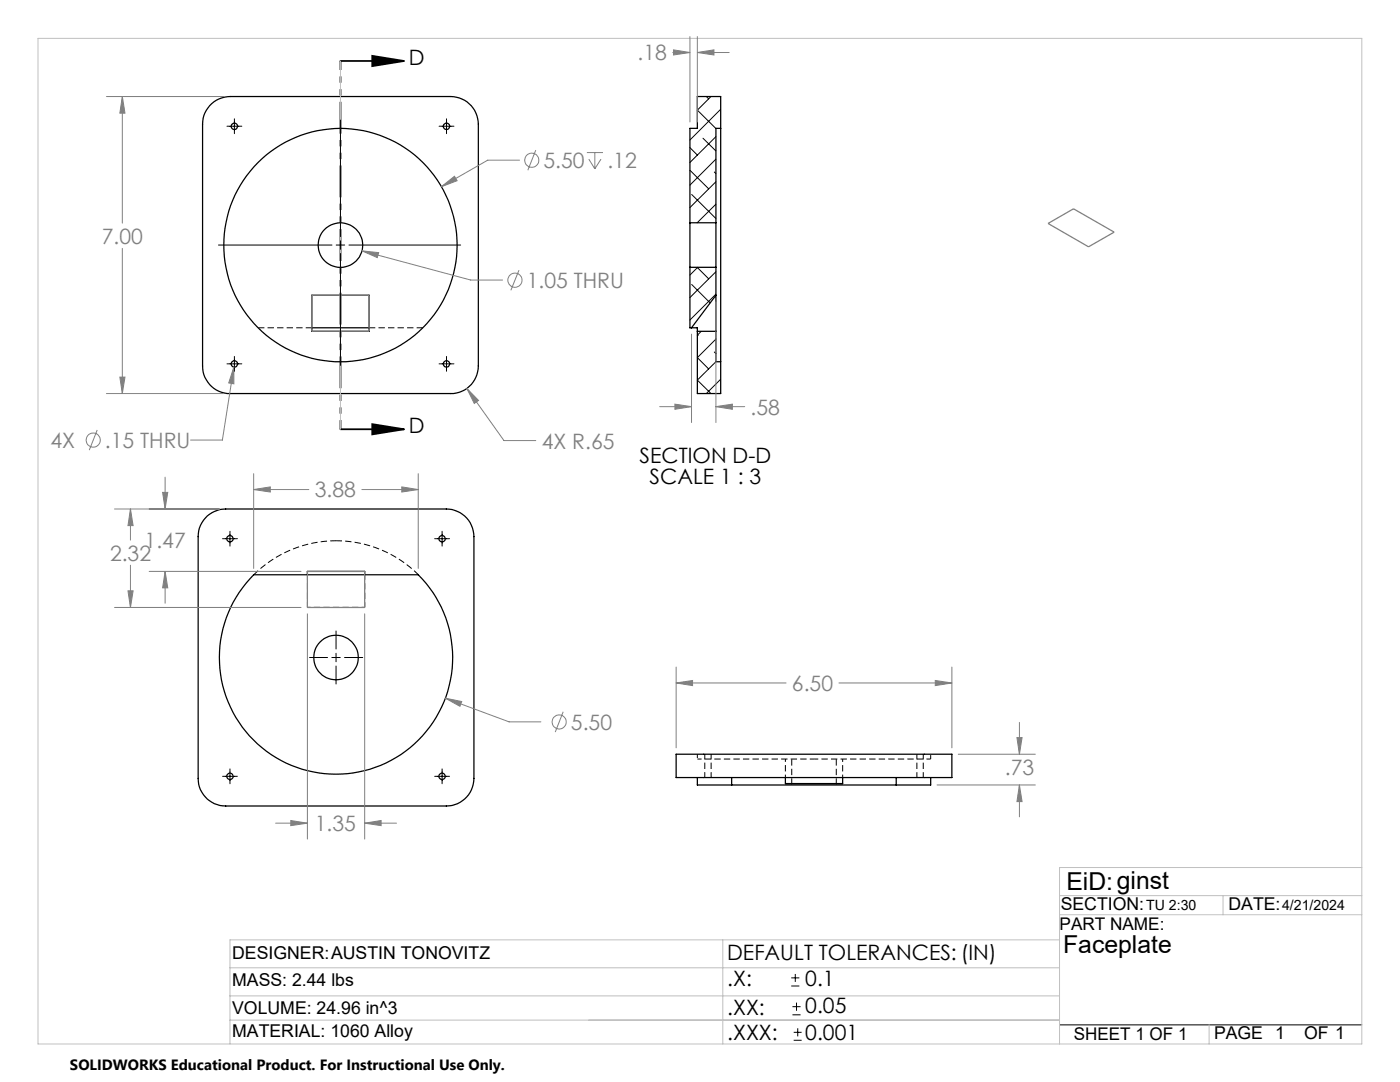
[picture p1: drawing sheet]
<svg xmlns="http://www.w3.org/2000/svg" width="279mm" height="216mm" viewBox="0 0 279 216" stroke-linecap="round" stroke-linejoin="round" font-family="sans-serif">
<path d="M62.2 65.4h-10.7M84.4 65.4h-10.7M158 151.5v5.1M166.9 156.6v-5.1" fill="none" stroke="#000" stroke-width=".2" stroke-dasharray="1.3 .6" stroke-linecap="butt"/>
<g fill="none" stroke="#000" stroke-width=".25">
<path d="M42.2 20.7l1.5-.9 1.1-.4 1.1-.1h44.1a5.6 5.6 0 0 1 5.5 5.5v48.2a5.5 5.5 0 0 1-5.5 5.5h-44.1a5.5 5.5 0 0 1-5.5-5.5v-48.2a5.4 5.4 0 0 1 1.8-4.1zM143.8 25.6v46.6M143.8 25.6v-6.3h-4.6v6.3h-1.5v18.8M143.8 25.6h-.9v18.8M62.2 58.9h11.5v7.2h-11.5zM137.7 44.4v8.9M137.7 53.3v12.1h1.5v13.1h4.6v-6.3M137.7 44.4h5.2M137.7 53.3h5.2M142.9 44.4v8.9M142.9 53.3v18.9h.9M142.9 58.9l-4.9 6.5"/>
<path d="M62.2 65.4h11.5M139.2 66.1h3.7M41.3 103l1.5-.9 1.1-.4 1.1-.1h44.1a5.5 5.5 0 0 1 5.5 5.5v48.2a5.5 5.5 0 0 1-5.5 5.5h-44.1a5.5 5.5 0 0 1-5.5-5.5v-48.2a5.5 5.5 0 0 1 1.8-4.1zM50.6 114.7h32.9a23.3 23.3 0 0 1 0 32.9 23.3 23.3 0 0 1-32.9 0 23.3 23.3 0 0 1 0-32.9zM61.3 114.7v-.7h11.5v.7M134.9 150.5h55.1v4.7h-55.1zM139.2 155.2v1.4h6.8M146 155.2v1.4M146 156.6h32.9M156.7 155.2v1.2h11.5v-1.2M178.9 155.2v1.4M185.7 155.2v1.4h-6.8"/>
<circle cx="46.8" cy="25.2" r=".63"/>
<circle cx="89.1" cy="25.2" r=".63"/>
<circle cx="67.9" cy="48.9" r="4.4"/>
<circle cx="67.9" cy="48.9" r="23.3"/>
<circle cx="46.8" cy="72.6" r=".63"/>
<circle cx="89.1" cy="72.6" r=".63"/>
<circle cx="45.9" cy="107.5" r=".63"/>
<circle cx="88.2" cy="107.5" r=".63"/>
<circle cx="67.1" cy="131.2" r="4.4"/>
<circle cx="45.9" cy="154.9" r=".63"/>
<circle cx="88.2" cy="154.9" r=".63"/>
</g>
<g fill="none" stroke="#000" stroke-width=".2">
<path d="M141 19.3l.4 .4M141.9 19.3l-2.7 2.7 3.7 3.6M45.3 25.2h3M46.8 23.7v3M67.9 24v23.2M87.6 25.2h3M89.1 23.7v3M137.7 34l3.7 3.7M137.7 29.5l1.5 1.4M138 38.8l4.9 4.8M140.3 27.6l2.6 2.5M142.6 34.3l.3 .3"/>
<path d="M142.9 27.3l-5.2 5.1M142.9 31.7l-5.2 5.2M142.9 36.3l-5.2 5.1M143.8 21.8l-6.1 6.1M43.6 48.9h22.7M67.1 48.9h1.7M67.9 48v1.7M67.9 50.6v22.3M69.6 48.9h22.3M138 56.8l3.7 3.6M139.1 53.3l2.3 2.3M139.2 53.3l-1.5 1.6"/>
<path d="M142.9 40.7l-3.8 3.7M142.9 54.2l-5.2 5.2M142.9 58.7l-5.2 5.2M45.3 72.6h3M46.8 71.1v3M87.6 72.6h3M89.1 71.1v3M137.7 65.4h.1M139.2 66.9h.1M139.9 66.1l-.7 .8M142.6 70.2l.3 .4M142.9 67.7l-3.7 3.7 2.2 2.2"/>
<path d="M142.9 72.2l-3.7 3.6 2.7 2.7M143.8 75.7l-2.8 2.8M44.4 107.5h3M45.9 106v3M86.7 107.5h3M88.2 106v3M61.8 131.2h3.6M66.2 131.2h1.7M67.1 125.9v3.6M67.1 130.4v1.6M67.1 132.9v3.6M68.8 131.2h3.6"/>
<path d="M44.4 154.9h3M45.9 153.4v3M86.7 154.9h3M88.2 153.4v3M157.9 196.7h1.6M157.9 195.1h1.6M158.7 194.3v1.6M158.2 202.5h1.6M158.2 200.9h1.6M158.4 207.6h1.6M158.4 206h1.6M159 200.1v1.6"/>
<path d="M159.2 205.2v1.6M211.5 204.5h60.3"/>
</g>
<path d="M139.2 151.5h23.3M162.5 151.5h23.2" fill="none" stroke="#000" stroke-width=".2" stroke-dasharray="1.3 .6" stroke-dashoffset=".4" stroke-linecap="butt"/>
<path d="M156.7 151.5v3.6M168.2 151.5v3.6" fill="none" stroke="#000" stroke-width=".2" stroke-dasharray="1.3 .6" stroke-dashoffset=".7" stroke-linecap="butt"/>
<path d="M61.4 114.7v6.5M72.8 114.7v6.5M140.7 150.5v4.6M141.9 155.1v-4.6M183 150.5v4.6M184.3 155.1v-4.6" fill="none" stroke="#000" stroke-width=".2" stroke-dasharray="1.3 .6" stroke-dashoffset=".2" stroke-linecap="butt"/>
<path d="M139.2 150.5v1M185.7 151.5v-1" fill="none" stroke="#000" stroke-width=".2" stroke-dasharray="1.3 .6" stroke-dashoffset=".5" stroke-linecap="butt"/>
<path d="M61.4 121.2h11.4" fill="none" stroke="#000" stroke-width=".2" stroke-dasharray="1.3 .6" stroke-dashoffset=".6" stroke-linecap="butt"/>
<path d="M50.7 114.7a23.3 23.3 0 0 1 16.4-6.8M67.1 107.9a23.3 23.3 0 0 1 16.4 6.8" fill="none" stroke="#000" stroke-width=".2" stroke-dasharray="1.3 .6" stroke-dashoffset=".1" stroke-linecap="butt"/>
<g fill="none" stroke="#808080" stroke-width=".2">
<path d="M21.2 19.3h23.5M24.4 19.3l.5 3.3h-1zM24.4 19.3v25.2M134.3 10.5h3.4M134.4 9.9l3.3 .6-3.3 .5zM137.7 7.3v17M139.2 10.5l3.3-.6v1.1zM139.2 7.3v17M139.2 10.5h6.3M88.1 37.3l2.6-2.1 .5 .9zM103.7 32h-6.4l-9.2 5.3M106.9 30l-1.6 4"/>
<path d="M117.1 30.4h3.2M117.5 31.7l1.2 2M118.7 30.4v3.3M119.9 31.7l-1.2 2M24.4 49.6v28.9M72.2 50.1l3.4 .3-.3 1zM72.2 50.1l21.7 5.8h6.4M103.6 53.9l-1.6 4M21.2 78.5h23.5M23.9 75.2h1l-.5 3.3zM46.7 73.2v3.4l-1.1-.2zM46.7 73.2l-2.3 14.6h-6.4"/>
<path d="M93.2 77.5l2.3 2.4-.8 .6zM93.2 77.5l7.4 10.4h6.3M138 66.7v17.6M142.9 60.2v24.1M19.4 85.8l-1.6 4M32.5 98.2h1l-.6 3.4zM32.9 95.2v6.4M50.6 97.7l3.3-.5v1zM50.6 94.5v18.9M50.6 97.7h11M72.2 97.7h11.3M80.2 97.2l3.3 .5-3.3 .5z"/>
<path d="M83.5 94.5v18.9M131.7 81.1h6.3M134.7 80.6l3.3 .5-3.3 .6zM142.9 81.1l3.3-.5v1.1zM142.9 81.1h5.7M22.9 101.6h20.9M25.5 117.9h1.1l-.6 3.3zM26 101.6l.6 3.3h-1.1zM26 101.6v6.2M26 112.8v8.4M29.8 114h30.3M32.9 114l.6 3.3h-1z"/>
<path d="M32.9 114v6.4M22.9 121.2h37.2M61.3 122.5v44.9M72.8 122.5v44.9M88.9 139.3l3.2 .7-.3 .9zM88.9 139.3l12.7 4.7h6.4M134.9 136.3l3.3-.5v1zM134.9 133.1v16.1M134.9 136.3h22M167.4 136.3h22.6M186.7 135.8l3.3 .5-3.3 .5zM190 133.1v16.1"/>
<path d="M112.4 142l-1.6 4.1M187 156.6h19.6M191.2 150.5h15.4M203 147.2h1l-.6 3.3zM203.4 156.6l.6 3.3h-1zM203.4 144.1v6.4M203.4 156.6v6.4M55 164.3h6.3M58 163.7l3.3 .6-3.3 .4zM72.8 164.3l3.3-.6v1zM72.8 164.3h6.3"/>
<circle cx="106.1" cy="32" r="1.4"/>
<circle cx="102.8" cy="55.9" r="1.42"/>
<circle cx="18.6" cy="87.8" r="1.4"/>
<circle cx="111.6" cy="144" r="1.4"/>
</g>
<path d="M67.9 12.2h12.7M74.3 11.1l6.3 1.1-6.3 1zM67.9 85.7h12.7M74.3 84.6l6.3 1.1-6.3 1z" fill="none" stroke="#000" stroke-width=".35"/>
<path d="M68 12.1v73.5" fill="none" stroke="#000" stroke-width=".35" stroke-dasharray="6.3 1.3 1.3 1.3 1.3 1.3" stroke-dashoffset="4.5" stroke-linecap="butt"/>
<path d="M62.2 58.9h11.5v7.2h-11.5zM209.2 44.6l5-2.9 8.2 4.6-5.2 2.9zM61.3 114h11.5v7.2h-11.5z" fill="none" stroke="#808080" stroke-width=".25"/>
<path d="M7.6 7.7h264.2v200.6h-264.2zM67.9 12.2v73.5M211.5 178.7h60.3M244.1 178.7v3.8M271.8 173.1h-60.3v35.2M45.9 193.1h165.6M45.9 198.7h165.6M144.3 187.5v20.8M211.5 182.5h60.3M211.5 187.5h-165.6v20.8M45.9 203.6h165.6M241.3 204.5v3.8" fill="none" stroke="#c0c0c0" stroke-width=".2"/>
<path d="M74.3 11.1l6.3 1.1-6.3 1zM74.3 84.6l6.3 1.1-6.3 1z" fill="#000"/>
<g fill="#808080">
<path d="M134.9 136.3l3.3-.5v1zM186.7 135.8l3.3 .5-3.3 .5zM203.4 156.6l.6 3.3h-1zM203 147.2h1l-.6 3.3zM88.9 139.3l2.9 1.6 .3-.9zM50.6 97.7l3.3-.5v1zM80.2 97.2l3.3 .5-3.3 .5zM32.9 114l.6 3.3h-1zM32.5 98.2h1l-.6 3.4zM25.5 117.9h1.1l-.6 3.3zM26 101.6l.6 3.3h-1.1zM58 163.7l3.3 .6-3.3 .4zM72.8 164.3l3.3-.6v1z"/>
<path d="M93.2 77.5l1.5 3 .8-.6zM24.4 19.3l.5 3.3h-1zM23.9 75.2h1l-.5 3.3zM88.1 37.3l3.1-1.2-.5-.9zM72.2 50.1l3.1 1.3 .3-1zM46.7 73.2l-1.1 3.2 1.1 .2zM142.9 81.1l3.3-.5v1.1zM134.7 80.6l3.3 .5-3.3 .6zM139.2 10.5l3.3-.6v1.1zM134.4 9.9l3.3 .6-3.3 .5z"/>
</g>
<g font-size="4.9">
<text x="212.8" y="177.6">EiD:ginst</text>
<text x="212.2" y="190.1">Faceplate</text>
</g>
<g font-size="4.2">
<text x="81.6" y="12.9">D</text>
<text x="81.6" y="86.4">D</text>
<text x="127.6" y="92.5">SECTION D-D</text>
<text x="129.6" y="96.6">SCALE 1 : 3</text>
<text x="145.1" y="191.5">DEFAULT TOLERANCES: (IN)</text>
<text x="145.1" y="196.7">.X:</text>
<text x="160.7" y="196.7">0.1</text>
<text x="145.1" y="202.5">.XX:</text>
<text x="160.7" y="202.1">0.05</text>
<text x="145.1" y="207.6">.XXX:</text>
<text x="160.7" y="207.6">0.001</text>
</g>
<g font-size="4.2" fill="#808080">
<text x="127.3" y="12">.18</text>
<text x="108.5" y="33.5">5.50</text>
<text x="121.2" y="33.5">.12</text>
<text x="20.3" y="48.6">7.00</text>
<text x="105.1" y="57.4">1.05 THRU</text>
<text x="149.8" y="82.7">.58</text>
<text x="10.1" y="89.3">4X</text>
<text x="21" y="89.4">.15 THRU</text>
<text x="108.1" y="89.5">4X R.65</text>
<text x="62.8" y="99.3">3.88</text>
<text x="22" y="111.9">2.32</text>
<text x="28.9" y="109.4">1.47</text>
<text x="158.1" y="137.9">6.50</text>
<text x="113.9" y="145.6">5.50</text>
<text x="200.5" y="154.6">.73</text>
<text x="62.8" y="165.8">1.35</text>
</g>
<g font-size="3.5">
<text x="211.5" y="185.6">PART NAME:</text>
<text x="211.7" y="181.7">SECTION:</text>
<text x="245.2" y="181.6">DATE:</text>
<text x="46.3" y="191.4">DESIGNER:AUSTIN TONOVITZ</text>
<text x="46.3" y="196.7">MASS: 2.44 lbs</text>
<text x="46.3" y="202.4">VOLUME: 24.96 in^3</text>
<text x="46.3" y="206.9">MATERIAL: 1060 Alloy</text>
<text x="214.3" y="207.5">SHEET 1 OF 1</text>
<text x="242.3" y="207.4">PAGE 1</text>
<text x="260.3" y="207.3">OF 1</text>
</g>
<text font-size="3" x="14" y="213.5">SOLIDWORKS Educational Product. For Instructional Use Only.</text>
<g font-size="2.8">
<text x="228.7" y="181.6">TU 2:30</text>
<text x="255.9" y="181.6">4/21/2024</text>
</g>
</svg>
